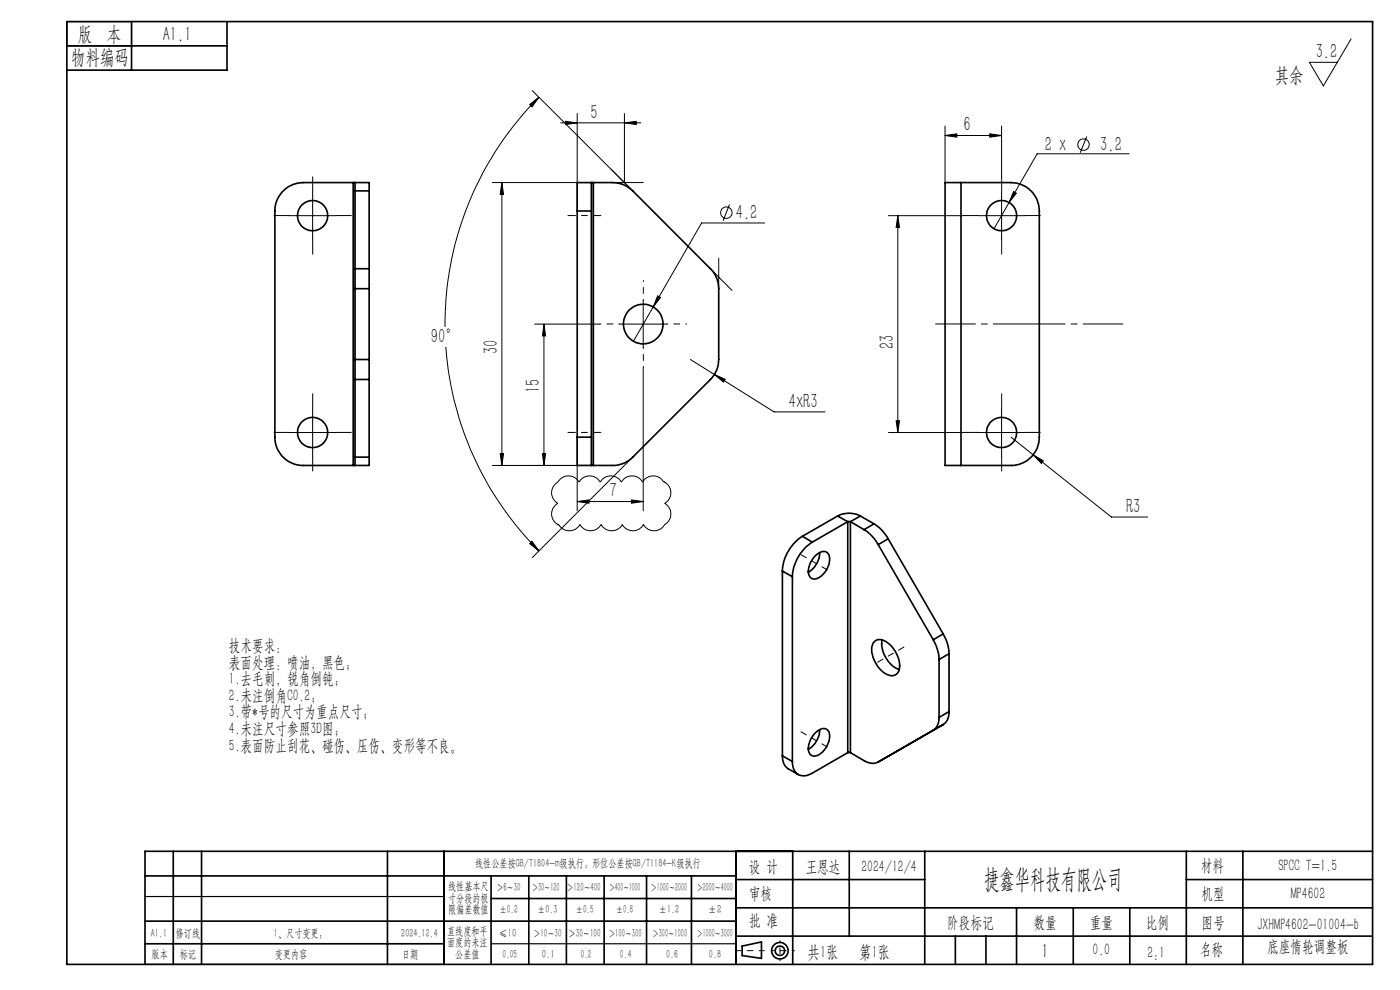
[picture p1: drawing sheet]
<svg xmlns="http://www.w3.org/2000/svg" width="297mm" height="210mm" viewBox="0 0 297 210" stroke-linecap="round" stroke-linejoin="round" font-family="sans-serif">
<g fill="none" stroke="#000" stroke-width=".21">
<path d="M112.9 19.2l21.3 21.3M286.6 8.2l-5.9 10-2.9-5h5.9M104.5 38.7h20.9M106.5 38.7l.3 2.5h-.7zM106.5 38.7v60M112.4 22.2l1.9-1.6-1.4 2.1zM114.3 20.6a68.1 68.1 0 0 0-19.9 48.7M119 26.1h17M120 25.7l2.4 .4-2.4 .3zM122.4 24.1v20.7M130 38.7h6.5M132.5 26.1l2.5-.4v.7z"/>
<path d="M132.5 24.1v14.6M200.5 28.7l2.5-.3v.7zM200.5 26.7v12M200.5 28.7h12M210 28.4l2.5 .3-2.5 .4zM212.5 26.7v10.8M230.5 29l-1.3 3.4M239.5 32.6h-19.5l-9.1 15.9M61.3 45.7h10M66.3 40.7v10.1M150.7 57l4.6 4.6M152.5 54.7v6.5"/>
<path d="M154.8 43.4l-1.4 3.4M162.2 47.3h-13.4l-10.2 17.8M188.5 45.7h15.8M190.5 45.7v46M190.5 45.7l.3 2.6h-.7zM207.5 45.7h10M212.5 40.7v10.1M215 40.6l.6 .4-1.5 2zM94.6 73.6a68.3 68.3 0 0 0 19.7 43.3M113.4 68.7h13.8M115.4 68.7l.3 2.6h-.6zM115.4 68.7v30"/>
<path d="M131.5 68.7h10M136.5 63.7v10.1M136.5 78v30.4M138.6 65.1l-4.2 7.3M139.5 62.8l.6 .3-1.5 2zM146.5 76.3l17.7 11.1h10.8M151.6 79.4l2.2 1.1-.3 .6zM61.3 91.7h10M66.3 86.7v10.1M104.5 98.7h20.9M106.1 96.2h.7l-.3 2.5zM115.1 96.2h.6l-.3 2.5z"/>
<path d="M122.4 92.7v15.7M134.2 97l-21.3 21.3M188.5 91.7h15.8M190.1 89.2h.7l-.3 2.5zM207.5 91.7h10M212.5 86.7v10.1M214.5 92.7l21.3 17h7.7M219.2 96.5l2.1 1.2-.4 .6zM112.9 114.8l1.4 2.1-1.9-1.6zM117.8 102.7l.3-.3a2.87 2.87 0 0 1 3.4-1.3 2.5 2.5 0 0 1 1.3 1.2 2.57 2.57 0 0 1 4.5 0 2.61 2.61 0 0 1 4.5 0 2.57 2.57 0 0 1 4.5 0 2.61 2.61 0 0 1 4.5 0 2.5 2.5 0 0 1 1.5 2.2 2.5 2.5 0 0 1-1.3 2.3 2.57 2.57 0 0 1 0 4.5 2.57 2.57 0 0 1-4.5 0 2.54 2.54 0 0 1-4.5 0 2.54 2.54 0 0 1-4.5 0 2.57 2.57 0 0 1-4.5 0 2.54 2.54 0 0 1-4.5 0 2.44 2.44 0 0 1-.7-4.1l.6-.4a2.56 2.56 0 0 1-.6-4.1zM122.4 106.4l2.6-.4v.7zM122.4 106.4h14.1"/>
<path d="M133.9 106l2.6 .4-2.6 .3z"/>
<circle cx="229.9" cy="30.7" r="1.21"/>
<circle cx="154.1" cy="45.1" r="1.21"/>
</g>
<g fill="none" stroke="#000" stroke-width=".35">
<path d="M14.2 4.6h277v200h-277zM14.2 9.7h34M27.9 4.6v10.3M48.2 4.6v10.3h-34M74.9 38.7h.4M74.9 38.7h-10.6a6.1 6.1 0 0 0-6 6.1v47.9a6 6 0 0 0 6 6h10.6M74.9 38.7v60M75.3 38.7v1.8M75.3 38.7h3v1.8M125.4 38.7h-3v6.1M125.4 38.7v6.1M125.4 38.7h.5"/>
<path d="M125.9 38.7h4.1a6 6 0 0 1 4.2 1.8l16.5 16.5a6 6 0 0 1 1.8 4.2v15.1a6 6 0 0 1-1.8 4.2l-16.5 16.5a6 6 0 0 1-4.2 1.7h-4.1M125.9 38.7v60M203.9 38.7h10.6a6.1 6.1 0 0 1 6 6.1v47.9a6 6 0 0 1-6 6h-10.6M203.9 38.7h-3.4v60h3.4M203.9 38.7v60M75.3 57v4.2M75.3 57h3M75.3 40.5v16.5M75.3 40.5h3M78.3 57v4.2M78.3 40.5v16.5M122.4 44.8v47.9"/>
<path d="M122.4 44.8h3M125.4 44.8v47.9M75.3 76.3v4.2M75.3 61.2h3M75.3 76.3h3M75.3 61.2v15.1M78.3 76.3v4.2M78.3 61.2v15.1M74.9 98.7h.4M75.3 97v1.7M75.3 80.5v16.5M75.3 80.5h3"/>
<path d="M75.3 97h3M78.3 97v1.7h-3M78.3 80.5v16.5M122.4 92.7v6h3M122.4 92.7h3M125.4 92.7v6M125.4 98.7h.5M170.2 113.8a9.5 9.5 0 0 0-4.2 7.3M170.2 113.8l2.1 1.2M172.3 115a9.4 9.4 0 0 0-4.2 7.3M172.9 118l.8-.6a1.41 1.41 0 0 1 1.7-.2 1.41 1.41 0 0 1 .6 1.6 4.5 4.5 0 0 1-3.1 4 1.51 1.51 0 0 1-1.4-2.1l.5-1.4zM173.9 117.2a4.9 4.9 0 0 1-2.4 4.1"/>
<path d="M177.7 109.5a5.2 5.2 0 0 1 4.8 0M177.7 109.5l2.1 1.2M177.7 109.5l-7.5 4.3M179.8 110.7h.6M179.8 110.7v49M179.8 110.7l-7.5 4.3M180.4 110.7v49M180.4 110.7l2.9 1.7M182.5 109.5l-2.1 1.2M182.5 109.5l2.9 1.6M183.3 112.4l1.6 1.3 1.4 1.8M185.4 111.1l1.6 1.3 1.4 1.9"/>
<path d="M185.4 111.1l-2.1 1.3M186.3 115.5l11.7 20.2M188.4 114.3l-2.1 1.2M188.4 114.3l11.7 20.2M166 121.1l2.1 1.2M166 121.1v39.2M168.1 122.3v39.2M185.5 136.1a2.13 2.13 0 0 1 2.9 .3 6 6 0 0 1 2.3 5.9 1.77 1.77 0 0 1-2.7 .7 6.3 6.3 0 0 1-3-6zM187.1 135.7a6.1 6.1 0 0 0 3.7 6.3M198 135.7l.9 2.1 .3 2.1M199.2 139.9v12.3M200.1 134.5l.8 1.7 .4 2.5"/>
<path d="M200.1 134.5l-2.1 1.2M201.3 138.7l-2.1 1.2M201.3 138.7v12.2M172.7 155.7l.2-.2a1.86 1.86 0 0 1 2.7-.6 3.6 3.6 0 0 1-.7 4.1 2.29 2.29 0 0 1-2.9 1.1 3.1 3.1 0 0 1 .3-3.7zM173.9 154.8a5 5 0 0 1-2.4 4.1M179.8 159.7l-7.5 4.3a2.57 2.57 0 0 1-3.9-.8l-.3-1.7M179.8 159.7h.6M180.4 159.7l2.9 1.7a2.94 2.94 0 0 0 3 .2M198 154.9l-11.7 6.7M199.2 152.2a2.98 2.98 0 0 1-1.2 2.7M200.1 153.7l-2.1 1.2M200.1 153.7l-13.8 7.9"/>
<path d="M201.3 150.9a2.99 2.99 0 0 1-1.2 2.8M201.3 150.9l-2.1 1.3M166 160.3v.6a2.74 2.74 0 0 0 1.2 2.2l2.1 1.2M166 160.3l2.1 1.2M30.8 195.4h125.4M30.8 185.8h125.4M36.8 180.6v24M42.8 180.6v24M82.2 180.6v24M94.2 180.6v24M104.2 185.8v18.8M104.2 190.6h52"/>
<path d="M112.2 185.8v18.8M120.2 185.8v18.8M128.2 185.8v18.8M137.2 185.8v18.8M146.7 185.8v18.8M156.2 180.6v24M156.2 186.6h40M156.2 198.6h135M156.2 192.6h135M168.2 180.6v24M180.2 180.6v18M196.2 180.6v24"/>
<path d="M202.7 198.6v6M209.2 198.6v6M215.7 192.6v12M227.7 192.6v12M239.7 192.6v12M251.7 186.6h39.5M251.7 180.6v24M263.7 180.6v24M291.2 180.6h-260.4v24M30.8 200.2h63.4M157.4 200.7l4.1-.9v3.5l-4.1-.6z"/>
<circle cx="66.3" cy="45.8" r="3.2"/>
<circle cx="212.5" cy="45.7" r="3.2"/>
<circle cx="136.5" cy="68.7" r="4.2"/>
<circle cx="66.3" cy="91.8" r="3.2"/>
<circle cx="212.5" cy="91.7" r="3.2"/>
<circle cx="165.5" cy="201.7" r="1.74"/>
<circle cx="165.5" cy="201.7" r="1"/>
</g>
<path d="M120.5 45.7h7M120.5 91.7h7" fill="none" stroke="#000" stroke-width=".21" stroke-dasharray="15.2 1.3 1.3 1.3" stroke-dashoffset="13.6"/>
<path d="M131.5 68.7h-4.2M136.5 63.7v-4.2M136.5 73.7v4.2M141.5 68.7h4.2M165.5 199.6v4.2" fill="none" stroke="#000" stroke-width=".21" stroke-dasharray="15.2 1.3 1.3 1.3" stroke-dashoffset="15"/>
<path d="M238.2 68.7h-39.7" fill="none" stroke="#000" stroke-width=".21" stroke-dasharray="15.2 1.3 1.3 1.3" stroke-dashoffset="6.8"/>
<g fill="none" stroke="#000" stroke-width=".21" stroke-dasharray="15.2 1.3 1.3 1.3">
<path d="M61.3 45.7h-3.2M66.3 40.7v-3.2M66.3 50.7v3.2M71.3 45.7h3.2M207.5 45.7h-3.2M212.5 40.7v-3.2M212.5 50.7v3.2M217.5 45.7h3.2M61.3 91.7h-3.2M66.3 86.7v-3.2M66.3 96.7v3.2M71.3 91.7h3.2"/>
<path d="M207.5 91.7h-3.2M212.5 86.7v-3.2M212.5 96.7v3.2M217.5 91.7h3.2"/>
</g>
<path d="M169.9 117.7l5.6 3.2M169.9 155.2l5.6 3.2M186.2 140.5l5.6-3.2" fill="none" stroke="#000" stroke-width=".21" stroke-dasharray="15.2 1.3 1.3 1.3" stroke-dashoffset="13.9"/>
<path d="M162.1 201.7h-6" fill="none" stroke="#000" stroke-width=".21" stroke-dasharray="15.2 1.3 1.3 1.3" stroke-dashoffset="14.1"/>
<path d="M168.5 201.7h-4.8" fill="none" stroke="#000" stroke-width=".21" stroke-dasharray="15.2 1.3 1.3 1.3" stroke-dashoffset="14.7"/>
<path d="M14.2 4.6h13.7v5.1h-13.7zM30.8 190.2h63.4M30.8 204.6h63.4M104.2 200.2h52" fill="none" stroke="#000" stroke-width=".25"/>
<g fill="#000">
<path d="M132.5 26.1l2.5-.4v.7zM120 25.7l2.4 .4-2.4 .3z"/>
<path d="M115.4 68.7l.3 2.6h-.6zM115.1 96.2h.6l-.3 2.5zM106.5 38.7l.3 2.5h-.7zM106.1 96.2h.7l-.3 2.5zM190.5 45.7l.3 2.6h-.7zM190.1 89.2h.7l-.3 2.5z"/>
<path d="M139.5 62.8l-.9 2.3 1.5-2zM112.4 22.2l1.9-1.6-1.4 2.1zM112.9 114.8l1.4 2.1-1.9-1.6zM151.6 79.4l1.9 1.7 .3-.6zM215 40.6l-.9 2.4 1.5-2zM219.2 96.5l1.7 1.8 .4-.6z"/>
<path d="M133.9 106l2.6 .4-2.6 .3zM122.4 106.4l2.6-.4v.7zM210 28.4l2.5 .3-2.5 .4zM200.5 28.7l2.5-.3v.7z"/>
</g>
<text font-size="5.6" x="208.8" y="188.3">捷鑫华科技有限公司</text>
<g font-size="4.4">
<text x="16.5" y="8.6">版 本</text>
<text x="34.5" y="8.6">A1.1</text>
<text x="15.1" y="13.7">物料编码</text>
<text x="270.5" y="17.3">其余</text>
<text x="279.1" y="12.3">3.2</text>
<text x="125.2" y="25.2">5</text>
<text x="204.4" y="27.9">6</text>
<text x="221.6" y="32">2 x</text>
<text x="233.4" y="32">3.2</text>
<text x="156.1" y="46.4">4.2</text>
<text x="91.4" y="72.7">90°</text>
<text x="105.6" y="75.1" transform="rotate(-90 105.6 75.1)">30</text>
<text x="189.6" y="74.1" transform="rotate(-90 189.6 74.1)">23</text>
<text x="114.6" y="83.3" transform="rotate(-90 114.6 83.3)">15</text>
<text x="167.4" y="86.5">4xR3</text>
<text x="129.3" y="105.5">7</text>
<text x="238.9" y="108.8">R3</text>
<text x="221" y="203.2">1</text>
</g>
<g font-size="3.8">
<text x="171.3" y="203.2">共1张</text>
<text x="182.3" y="203.2">第1张</text>
</g>
<g font-size="3.5">
<text x="48.6" y="138.1">技术要求：</text>
<text x="48.6" y="141.6">表面处理：喷油，黑色；</text>
<text x="48.6" y="145.1">1.去毛刺，锐角倒钝；</text>
<text x="48.6" y="148.7">2.未注倒角C0.2；</text>
<text x="48.6" y="152.2">3.带*号的尺寸为重点尺寸；</text>
<text x="48.6" y="155.7">4.未注尺寸参照3D图；</text>
<text x="48.6" y="159.2">5.表面防止刮花、碰伤、压伤、变形等不良。</text>
<text x="158.9" y="184.9">设 计</text>
<text x="170.9" y="184.9">王恩达</text>
<text x="182.7" y="184.9">2024/12/4</text>
<text x="254.7" y="184.7">材料</text>
<text x="271.2" y="184.7">SPCC T=1.5</text>
<text x="158.9" y="190.8">审核</text>
<text x="254.9" y="190.7">机型</text>
<text x="273.8" y="190.8">MP4602</text>
<text x="158.9" y="196.5">批 准</text>
<text x="200.9" y="196.9">阶段标记</text>
<text x="219.3" y="196.9">数量</text>
<text x="231.2" y="196.9">重量</text>
<text x="243.1" y="196.9">比例</text>
<text x="254.9" y="196.9">图号</text>
<text x="266.7" y="197.3">JXHMP4602-01004-b</text>
<text x="231.8" y="202.5">0.0</text>
<text x="243.4" y="203.2">2:1</text>
<text x="254.5" y="202.5">名称</text>
<text x="268.8" y="201.8">底座惰轮调整板</text>
</g>
<g font-size="2.5">
<text x="100.8" y="184">线性公差按GB/T1804-m级执行；形位公差按GB/T1184-K级执行</text>
<text x="95.1" y="188.8">线性基本尺</text>
<text x="95.1" y="191.3">寸分段的极</text>
<text x="105.3" y="189.1">＞6～30</text>
<text x="112.9" y="189.1">＞30～120</text>
<text x="120.2" y="188.9">＞120～400</text>
<text x="129.2" y="188.9">＞400～1000</text>
<text x="138.1" y="189.1">＞1000～2000</text>
<text x="147.8" y="189.1">＞2000～4000</text>
<text x="95.1" y="193.8">限偏差数值</text>
<text x="105.9" y="193.8">±0.2</text>
<text x="114.1" y="193.8">±0.3</text>
<text x="122.2" y="193.8">±0.5</text>
<text x="130.7" y="193.8">±0.8</text>
<text x="139.8" y="193.8">±1.2</text>
<text x="150.2" y="193.8">±2</text>
<text x="32" y="198.8">A1.1</text>
<text x="32.2" y="203.2">版本</text>
<text x="37.3" y="198.8">修订线</text>
<text x="38.1" y="203.2">标记</text>
<text x="58.1" y="198.8">1、尺寸变更；</text>
<text x="58.3" y="203.2">变更内容</text>
<text x="85.1" y="198.8">2024.12.4</text>
<text x="85.3" y="203.2">日期</text>
<text x="94.8" y="198.3">直线度和平</text>
<text x="94.8" y="200.7">面度的未注</text>
<text x="96.6" y="203.2">公差值</text>
<text x="105.9" y="198.7">≤10</text>
<text x="106.6" y="203.2">0.05</text>
<text x="113.2" y="198.7">＞10～30</text>
<text x="115" y="203.2">0.1</text>
<text x="120.6" y="198.7">＞30～100</text>
<text x="123.2" y="203.2">0.2</text>
<text x="129.1" y="198.7">＞100～300</text>
<text x="131.5" y="203.2">0.4</text>
<text x="138.4" y="198.7">＞300～1000</text>
<text x="141.3" y="203.2">0.6</text>
<text x="147.8" y="198.7">＞1000～3000</text>
<text x="150.4" y="203.2">0.8</text>
</g>
</svg>
